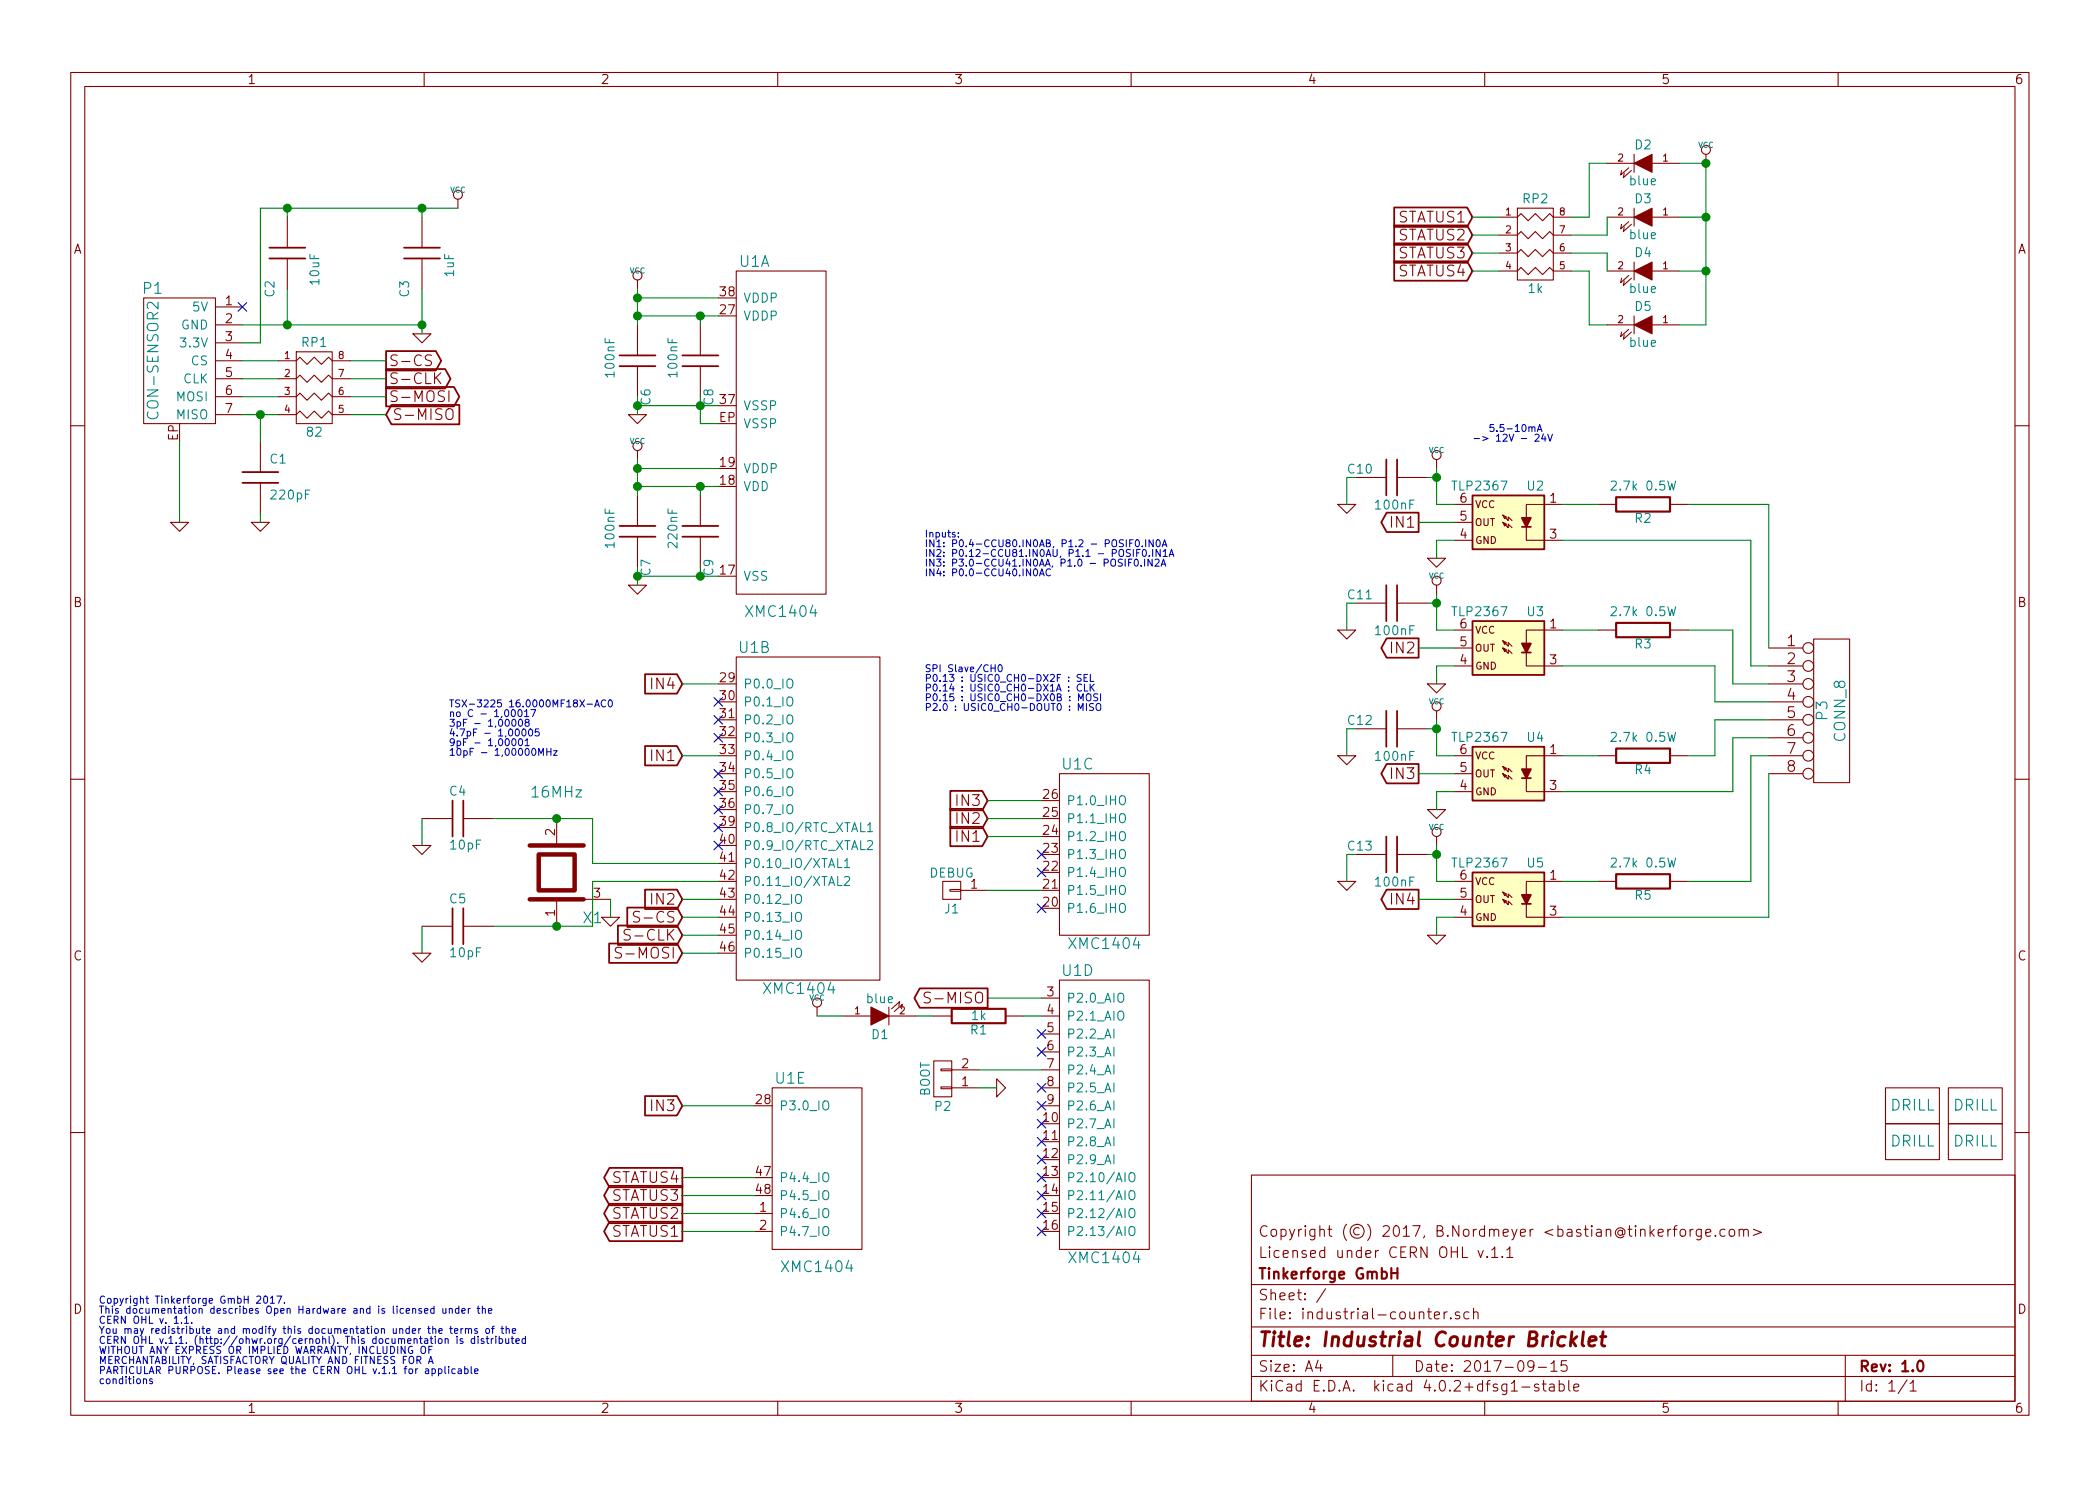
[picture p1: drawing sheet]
EESchema Schematic File Version 2
LIBS:tinkerforge
LIBS:power
LIBS:device
LIBS:transistors
LIBS:conn
LIBS:linear
LIBS:regul
LIBS:74xx
LIBS:cmos4000
LIBS:adc-dac
LIBS:memory
LIBS:xilinx
LIBS:microcontrollers
LIBS:dsp
LIBS:microchip
LIBS:analog_switches
LIBS:motorola
LIBS:texas
LIBS:intel
LIBS:audio
LIBS:interface
LIBS:digital-audio
LIBS:philips
LIBS:display
LIBS:cypress
LIBS:siliconi
LIBS:opto
LIBS:atmel
LIBS:contrib
LIBS:valves
EELAYER 25 0
EELAYER END
$Descr A4 11693 8268
encoding utf-8
Sheet 1 1
Title "Industrial Counter Bricklet"
Date "2017-09-15"
Rev "1.0"
Comp "Tinkerforge GmbH"
Comment1 "Licensed under CERN OHL v.1.1"
Comment2 "Copyright (©) 2017, B.Nordmeyer <bastian@tinkerforge.com>"
Comment3 ""
Comment4 ""
$EndDescr
Text Notes 550  7700 0    40   ~ 0
Copyright Tinkerforge GmbH 2017.\nThis documentation describes Open Hardware and is licensed under the\nCERN OHL v. 1.1.\nYou may redistribute and modify this documentation under the terms of the\nCERN OHL v.1.1. (http://ohwr.org/cernohl). This documentation is distributed\nWITHOUT ANY EXPRESS OR IMPLIED WARRANTY, INCLUDING OF\nMERCHANTABILITY, SATISFACTORY QUALITY AND FITNESS FOR A\nPARTICULAR PURPOSE. Please see the CERN OHL v.1.1 for applicable\nconditions\n
$Comp
L DRILL U6
U 1 1
P 10650 6150
F 0 "U6" H 10700 6200 60  0001 C CNN
F 1 "DRILL" H 10650 6150 60  0000 C CNN
F 2 "DRILL_NP" H 10650 6150 60  0001 C CNN
F 3 "" H 10650 6150 60  0001 C CNN
	1    10650 6150
	1    0    0    -1  
$EndComp
$Comp
L DRILL U7
U 1 1
P 10650 6350
F 0 "U7" H 10700 6400 60  0001 C CNN
F 1 "DRILL" H 10650 6350 60  0000 C CNN
F 2 "DRILL_NP" H 10650 6350 60  0001 C CNN
F 3 "" H 10650 6350 60  0001 C CNN
	1    10650 6350
	1    0    0    -1  
$EndComp
$Comp
L DRILL U9
U 1 1
P 11000 6350
F 0 "U9" H 11050 6400 60  0001 C CNN
F 1 "DRILL" H 11000 6350 60  0000 C CNN
F 2 "DRILL_NP" H 11000 6350 60  0001 C CNN
F 3 "" H 11000 6350 60  0001 C CNN
	1    11000 6350
	1    0    0    -1  
$EndComp
$Comp
L DRILL U8
U 1 1
P 11000 6150
F 0 "U8" H 11050 6200 60  0001 C CNN
F 1 "DRILL" H 11000 6150 60  0000 C CNN
F 2 "DRILL_NP" H 11000 6150 60  0001 C CNN
F 3 "" H 11000 6150 60  0001 C CNN
	1    11000 6150
	1    0    0    -1  
$EndComp
$Comp
L VCC #PWR01
U 1 1
P 2550 1150
F 0 "#PWR01" H 2550 1250 30  0001 C CNN
F 1 "VCC" H 2550 1250 30  0000 C CNN
F 2 "" H 2550 1150 60  0001 C CNN
F 3 "" H 2550 1150 60  0001 C CNN
	1    2550 1150
	1    0    0    -1  
$EndComp
$Comp
L CON-SENSOR2 P1
U 1 1
P 1000 2000
F 0 "P1" H 1150 2400 60  0000 C CNN
F 1 "CON-SENSOR2" V 1150 2000 60  0000 C CNN
F 2 "CON-SENSOR2" H 1000 2000 60  0001 C CNN
F 3 "" H 1000 2000 60  0001 C CNN
	1    1000 2000
	-1   0    0    -1  
$EndComp
$Comp
L C C2
U 1 1
P 1600 1400
F 0 "C2" V 1700 1550 50  0000 L CNN
F 1 "10uF" V 1450 1400 50  0000 L CNN
F 2 "C0805" H 1600 1400 60  0001 C CNN
F 3 "" H 1600 1400 60  0001 C CNN
	1    1600 1400
	-1   0    0    1   
$EndComp
$Comp
L C C3
U 1 1
P 2350 1400
F 0 "C3" V 2450 1550 50  0000 L CNN
F 1 "1uF" V 2200 1400 50  0000 L CNN
F 2 "C0603F" H 2350 1400 60  0001 C CNN
F 3 "" H 2350 1400 60  0001 C CNN
	1    2350 1400
	-1   0    0    1   
$EndComp
$Comp
L GND #PWR02
U 1 1
P 2350 1850
F 0 "#PWR02" H 2350 1850 30  0001 C CNN
F 1 "GND" H 2350 1780 30  0001 C CNN
F 2 "" H 2350 1850 60  0001 C CNN
F 3 "" H 2350 1850 60  0001 C CNN
	1    2350 1850
	1    0    0    -1  
$EndComp
$Comp
L XMC1XXX48 U1
U 2 1
P 4350 4550
F 0 "U1" H 4200 5500 60  0000 C CNN
F 1 "XMC1404" H 4450 3600 60  0000 C CNN
F 2 "kicad-libraries:QFN48-EP2" H 4500 5300 60  0001 C CNN
F 3 "" H 4500 5300 60  0000 C CNN
	2    4350 4550
	1    0    0    -1  
$EndComp
$Comp
L XMC1XXX48 U1
U 1 1
P 4350 2400
F 0 "U1" H 4200 3350 60  0000 C CNN
F 1 "XMC1404" H 4350 1400 60  0000 C CNN
F 2 "kicad-libraries:QFN48-EP2" H 4500 3150 60  0001 C CNN
F 3 "" H 4500 3150 60  0000 C CNN
	1    4350 2400
	1    0    0    -1  
$EndComp
$Comp
L XMC1XXX48 U1
U 5 1
P 4550 6450
F 0 "U1" H 4400 6900 60  0000 C CNN
F 1 "XMC1404" H 4550 5850 60  0000 C CNN
F 2 "kicad-libraries:QFN48-EP2" H 4700 7200 60  0001 C CNN
F 3 "" H 4700 7200 60  0000 C CNN
	5    4550 6450
	1    0    0    -1  
$EndComp
$Comp
L XMC1XXX48 U1
U 4 1
P 6150 6050
F 0 "U1" H 6000 6700 60  0000 C CNN
F 1 "XMC1404" H 6150 5100 60  0000 C CNN
F 2 "kicad-libraries:QFN48-EP2" H 6300 6800 60  0001 C CNN
F 3 "" H 6300 6800 60  0000 C CNN
	4    6150 6050
	1    0    0    -1  
$EndComp
$Comp
L XMC1XXX48 U1
U 3 1
P 6150 4750
F 0 "U1" H 6000 5250 60  0000 C CNN
F 1 "XMC1404" H 6150 4250 60  0000 C CNN
F 2 "kicad-libraries:QFN48-EP2" H 6300 5500 60  0001 C CNN
F 3 "" H 6300 5500 60  0000 C CNN
	3    6150 4750
	1    0    0    -1  
$EndComp
$Comp
L C C6
U 1 1
P 3550 2000
F 0 "C6" V 3600 1750 50  0000 L CNN
F 1 "100nF" V 3400 1900 50  0000 L CNN
F 2 "C0603F" H 3550 2000 60  0001 C CNN
F 3 "" H 3550 2000 60  0001 C CNN
	1    3550 2000
	1    0    0    -1  
$EndComp
$Comp
L C C8
U 1 1
P 3900 2000
F 0 "C8" V 3950 1750 50  0000 L CNN
F 1 "100nF" V 3750 1900 50  0000 L CNN
F 2 "C0603F" H 3900 2000 60  0001 C CNN
F 3 "" H 3900 2000 60  0001 C CNN
	1    3900 2000
	1    0    0    -1  
$EndComp
$Comp
L C C9
U 1 1
P 3900 2950
F 0 "C9" V 3950 2700 50  0000 L CNN
F 1 "220nF" V 3750 2850 50  0000 L CNN
F 2 "C0603F" H 3900 2950 60  0001 C CNN
F 3 "" H 3900 2950 60  0001 C CNN
	1    3900 2950
	1    0    0    -1  
$EndComp
$Comp
L C C7
U 1 1
P 3550 2950
F 0 "C7" V 3600 2700 50  0000 L CNN
F 1 "100nF" V 3400 2850 50  0000 L CNN
F 2 "C0603F" H 3550 2950 60  0001 C CNN
F 3 "" H 3550 2950 60  0001 C CNN
	1    3550 2950
	1    0    0    -1  
$EndComp
$Comp
L VCC #PWR03
U 1 1
P 3550 1600
F 0 "#PWR03" H 3550 1700 30  0001 C CNN
F 1 "VCC" H 3550 1700 30  0000 C CNN
F 2 "" H 3550 1600 60  0001 C CNN
F 3 "" H 3550 1600 60  0001 C CNN
	1    3550 1600
	1    0    0    -1  
$EndComp
$Comp
L VCC #PWR04
U 1 1
P 3550 2550
F 0 "#PWR04" H 3550 2650 30  0001 C CNN
F 1 "VCC" H 3550 2650 30  0000 C CNN
F 2 "" H 3550 2550 60  0001 C CNN
F 3 "" H 3550 2550 60  0001 C CNN
	1    3550 2550
	1    0    0    -1  
$EndComp
$Comp
L GND #PWR05
U 1 1
P 3550 2300
F 0 "#PWR05" H 3550 2300 30  0001 C CNN
F 1 "GND" H 3550 2230 30  0001 C CNN
F 2 "" H 3550 2300 60  0001 C CNN
F 3 "" H 3550 2300 60  0001 C CNN
	1    3550 2300
	1    0    0    -1  
$EndComp
$Comp
L GND #PWR06
U 1 1
P 3550 3250
F 0 "#PWR06" H 3550 3250 30  0001 C CNN
F 1 "GND" H 3550 3180 30  0001 C CNN
F 2 "" H 3550 3250 60  0001 C CNN
F 3 "" H 3550 3250 60  0001 C CNN
	1    3550 3250
	1    0    0    -1  
$EndComp
Text GLabel 2150 2000 2    60   Output ~ 0
S-CS
Text GLabel 2150 2100 2    60   Output ~ 0
S-CLK
Text GLabel 2150 2200 2    60   Output ~ 0
S-MOSI
Text GLabel 2150 2300 2    60   Input ~ 0
S-MISO
Text GLabel 3800 5100 0    60   Input ~ 0
S-CS
Text GLabel 3800 5200 0    60   Input ~ 0
S-CLK
Text GLabel 3800 5300 0    60   Input ~ 0
S-MOSI
Text GLabel 5500 5550 0    60   Output ~ 0
S-MISO
$Comp
L LED D5
U 1 1
P 9150 1800
F 0 "D5" H 9150 1900 50  0000 C CNN
F 1 "blue" H 9150 1700 50  0000 C CNN
F 2 "D0603E" H 9150 1800 50  0001 C CNN
F 3 "" H 9150 1800 50  0000 C CNN
	1    9150 1800
	-1   0    0    -1  
$EndComp
$Comp
L CONN_01X02 P2
U 1 1
P 5250 6000
F 0 "P2" H 5250 6150 50  0000 C CNN
F 1 "BOOT" V 5350 6000 50  0000 C CNN
F 2 "kicad-libraries:SolderJumper" H 5250 5900 50  0001 C CNN
F 3 "" H 5250 5900 50  0000 C CNN
	1    5250 6000
	-1   0    0    1   
$EndComp
$Comp
L R_PACK4 RP2
U 1 1
P 8550 1550
F 0 "RP2" H 8550 2000 50  0000 C CNN
F 1 "1k" H 8550 1500 50  0000 C CNN
F 2 "kicad-libraries:0603X4" H 8550 1550 50  0001 C CNN
F 3 "" H 8550 1550 50  0000 C CNN
	1    8550 1550
	1    0    0    -1  
$EndComp
$Comp
L VCC #PWR07
U 1 1
P 9500 900
F 0 "#PWR07" H 9500 1000 30  0001 C CNN
F 1 "VCC" H 9500 1000 30  0000 C CNN
F 2 "" H 9500 900 60  0001 C CNN
F 3 "" H 9500 900 60  0001 C CNN
	1    9500 900 
	-1   0    0    -1  
$EndComp
Text Notes 5150 3950 0    39   ~ 0
SPI Slave/CH0\nP0.13 : USIC0_CH0-DX2F : SEL\nP0.14 : USIC0_CH0-DX1A : CLK\nP0.15 : USIC0_CH0-DX0B : MOSI\nP2.0 : USIC0_CH0-DOUT0 : MISO
$Comp
L C C4
U 1 1
P 2550 4550
F 0 "C4" V 2400 4500 50  0000 L CNN
F 1 "10pF" V 2700 4500 50  0000 L CNN
F 2 "C0603F" H 2550 4550 60  0001 C CNN
F 3 "" H 2550 4550 60  0001 C CNN
	1    2550 4550
	0    1    1    0   
$EndComp
$Comp
L C C5
U 1 1
P 2550 5150
F 0 "C5" V 2400 5100 50  0000 L CNN
F 1 "10pF" V 2700 5100 50  0000 L CNN
F 2 "C0603F" H 2550 5150 60  0001 C CNN
F 3 "" H 2550 5150 60  0001 C CNN
	1    2550 5150
	0    1    1    0   
$EndComp
$Comp
L GND #PWR08
U 1 1
P 2350 5300
F 0 "#PWR08" H 2350 5300 30  0001 C CNN
F 1 "GND" H 2350 5230 30  0001 C CNN
F 2 "" H 2350 5300 60  0001 C CNN
F 3 "" H 2350 5300 60  0001 C CNN
	1    2350 5300
	1    0    0    -1  
$EndComp
$Comp
L CRYSTAL_3225 X1
U 1 1
P 3100 4850
F 0 "X1" V 2850 4650 60  0000 C CNN
F 1 "16MHz" V 3550 4850 60  0000 C CNN
F 2 "kicad-libraries:CRYSTAL_3225" H 3100 4850 60  0001 C CNN
F 3 "" H 3100 4850 60  0000 C CNN
	1    3100 4850
	0    -1   -1   0   
$EndComp
$Comp
L GND #PWR09
U 1 1
P 2350 4700
F 0 "#PWR09" H 2350 4700 30  0001 C CNN
F 1 "GND" H 2350 4630 30  0001 C CNN
F 2 "" H 2350 4700 60  0001 C CNN
F 3 "" H 2350 4700 60  0001 C CNN
	1    2350 4700
	1    0    0    -1  
$EndComp
$Comp
L GND #PWR010
U 1 1
P 3400 5100
F 0 "#PWR010" H 3400 5100 30  0001 C CNN
F 1 "GND" H 3400 5030 30  0001 C CNN
F 2 "" H 3400 5100 60  0001 C CNN
F 3 "" H 3400 5100 60  0001 C CNN
	1    3400 5100
	1    0    0    -1  
$EndComp
$Comp
L GND #PWR011
U 1 1
P 5550 6050
F 0 "#PWR011" H 5550 6050 30  0001 C CNN
F 1 "GND" H 5550 5980 30  0001 C CNN
F 2 "" H 5550 6050 60  0001 C CNN
F 3 "" H 5550 6050 60  0001 C CNN
	1    5550 6050
	0    -1   -1   0   
$EndComp
NoConn ~ 5800 6450
NoConn ~ 5800 6350
NoConn ~ 5800 6250
NoConn ~ 5800 6150
NoConn ~ 5800 6050
NoConn ~ 5800 5850
NoConn ~ 5800 5750
NoConn ~ 5800 4850
NoConn ~ 4000 3900
NoConn ~ 4000 4000
NoConn ~ 4000 4100
NoConn ~ 4000 4300
NoConn ~ 4000 4400
NoConn ~ 4000 4500
NoConn ~ 4000 4600
NoConn ~ 4000 4700
Text Notes 2500 4200 0    39   ~ 0
TSX-3225 16.0000MF18X-AC0\nno C - 1,00017\n3pF - 1,00008\n4.7pF - 1,00005\n9pF - 1,00001\n10pF - 1,00000MHz
NoConn ~ 1350 1700
Wire Wire Line
	1000 2450 1000 2900
Wire Wire Line
	2350 1800 1350 1800
Wire Wire Line
	1450 1900 1450 1150
Wire Wire Line
	2350 1600 2350 1850
Wire Wire Line
	1600 1800 1600 1600
Connection ~ 1600 1800
Wire Wire Line
	4000 2250 3550 2250
Wire Wire Line
	3550 2200 3550 2300
Wire Wire Line
	4000 1650 3550 1650
Wire Wire Line
	3550 1600 3550 1800
Wire Wire Line
	3900 2200 3900 2350
Connection ~ 3900 2250
Wire Wire Line
	3550 1750 4000 1750
Wire Wire Line
	3900 1750 3900 1800
Connection ~ 3550 1750
Connection ~ 3900 1750
Wire Wire Line
	3900 2350 4000 2350
Wire Wire Line
	3550 3200 4000 3200
Wire Wire Line
	3900 3200 3900 3150
Wire Wire Line
	3550 2700 4000 2700
Wire Wire Line
	3900 2700 3900 2750
Wire Wire Line
	3550 3150 3550 3250
Connection ~ 3900 3200
Wire Wire Line
	4000 2600 3550 2600
Wire Wire Line
	3550 2550 3550 2750
Connection ~ 3550 2700
Connection ~ 3900 2700
Connection ~ 3550 3200
Connection ~ 3550 2250
Connection ~ 3550 2600
Connection ~ 3550 1650
Connection ~ 2350 1800
Wire Wire Line
	1350 2000 1550 2000
Wire Wire Line
	1350 2100 1550 2100
Wire Wire Line
	1350 2200 1550 2200
Wire Wire Line
	1350 2300 1550 2300
Wire Wire Line
	1950 2300 2150 2300
Wire Wire Line
	1950 2200 2150 2200
Wire Wire Line
	1950 2100 2150 2100
Wire Wire Line
	1950 2000 2150 2000
Wire Wire Line
	3300 5150 3300 4900
Wire Wire Line
	3300 4800 4000 4800
Wire Wire Line
	3300 4550 3300 4800
Wire Wire Line
	3300 4900 4000 4900
Wire Wire Line
	2750 4550 3300 4550
Wire Wire Line
	2750 5150 3300 5150
Connection ~ 3100 5150
Connection ~ 3100 4550
Wire Wire Line
	2350 5300 2350 5150
Wire Wire Line
	2350 4700 2350 4550
Wire Wire Line
	3400 5100 3400 5000
Wire Wire Line
	9500 900  9500 1800
Wire Wire Line
	9500 1200 9350 1200
Wire Wire Line
	9500 1500 9350 1500
Connection ~ 9500 1200
Wire Wire Line
	9500 1800 9350 1800
Connection ~ 9500 1500
Wire Wire Line
	5450 6050 5550 6050
Wire Wire Line
	1350 1900 1450 1900
$Comp
L R_PACK4 RP1
U 1 1
P 1750 2350
F 0 "RP1" H 1750 2800 50  0000 C CNN
F 1 "82" H 1750 2300 50  0000 C CNN
F 2 "4X0402" H 1750 2350 50  0001 C CNN
F 3 "" H 1750 2350 50  0000 C CNN
	1    1750 2350
	1    0    0    -1  
$EndComp
$Comp
L C C1
U 1 1
P 1450 2650
F 0 "C1" H 1500 2750 50  0000 L CNN
F 1 "220pF" H 1500 2550 50  0000 L CNN
F 2 "C0402E" H 1450 2650 60  0001 C CNN
F 3 "" H 1450 2650 60  0000 C CNN
	1    1450 2650
	1    0    0    -1  
$EndComp
Wire Wire Line
	1450 2450 1450 2300
Connection ~ 1450 2300
$Comp
L GND #PWR012
U 1 1
P 1450 2900
F 0 "#PWR012" H 1450 2900 30  0001 C CNN
F 1 "GND" H 1450 2830 30  0001 C CNN
F 2 "" H 1450 2900 60  0001 C CNN
F 3 "" H 1450 2900 60  0001 C CNN
	1    1450 2900
	1    0    0    -1  
$EndComp
$Comp
L GND #PWR013
U 1 1
P 1000 2900
F 0 "#PWR013" H 1000 2900 30  0001 C CNN
F 1 "GND" H 1000 2830 30  0001 C CNN
F 2 "" H 1000 2900 60  0001 C CNN
F 3 "" H 1000 2900 60  0001 C CNN
	1    1000 2900
	1    0    0    -1  
$EndComp
Wire Wire Line
	1450 2850 1450 2900
Wire Wire Line
	1450 1150 2550 1150
Wire Wire Line
	2350 1200 2350 1150
Connection ~ 2350 1150
Wire Wire Line
	1600 1200 1600 1150
Connection ~ 1600 1150
NoConn ~ 5800 6850
$Comp
L CONN_8 P3
U 1 1
P 10200 3950
F 0 "P3" V 10150 3950 60  0000 C CNN
F 1 "CONN_8" V 10250 3950 60  0000 C CNN
F 2 "OQ_8P" H 10200 4050 60  0001 C CNN
F 3 "" H 10200 4050 60  0000 C CNN
	1    10200 3950
	1    0    0    -1  
$EndComp
$Comp
L TLP2361 U2
U 1 1
P 8400 2900
F 0 "U2" H 8200 3100 50  0000 L CNN
F 1 "TLP2367" H 8400 3100 50  0000 L CNN
F 2 "SO-5" H 8200 2700 50  0001 L CIN
F 3 "" H 8400 2900 50  0000 L CNN
	1    8400 2900
	-1   0    0    -1  
$EndComp
$Comp
L VCC #PWR014
U 1 1
P 8000 2600
F 0 "#PWR014" H 8000 2700 30  0001 C CNN
F 1 "VCC" H 8000 2700 30  0000 C CNN
F 2 "" H 8000 2600 60  0001 C CNN
F 3 "" H 8000 2600 60  0001 C CNN
	1    8000 2600
	1    0    0    -1  
$EndComp
Text Notes 8200 2450 0    39   ~ 0
   5.5-10mA\n-> 12V - 24V
$Comp
L C C10
U 1 1
P 7750 2650
F 0 "C10" V 7800 2400 50  0000 L CNN
F 1 "100nF" V 7600 2550 50  0000 L CNN
F 2 "C0603F" H 7750 2650 60  0001 C CNN
F 3 "" H 7750 2650 60  0001 C CNN
	1    7750 2650
	0    1    -1   0   
$EndComp
$Comp
L GND #PWR015
U 1 1
P 7500 2800
F 0 "#PWR015" H 7500 2800 30  0001 C CNN
F 1 "GND" H 7500 2730 30  0001 C CNN
F 2 "" H 7500 2800 60  0001 C CNN
F 3 "" H 7500 2800 60  0001 C CNN
	1    7500 2800
	1    0    0    -1  
$EndComp
Wire Wire Line
	7500 2800 7500 2650
Wire Wire Line
	7500 2650 7550 2650
Wire Wire Line
	8000 2600 8000 2800
Wire Wire Line
	8000 2650 7950 2650
Wire Wire Line
	8000 2800 8100 2800
Connection ~ 8000 2650
$Comp
L GND #PWR016
U 1 1
P 8000 3100
F 0 "#PWR016" H 8000 3100 30  0001 C CNN
F 1 "GND" H 8000 3030 30  0001 C CNN
F 2 "" H 8000 3100 60  0001 C CNN
F 3 "" H 8000 3100 60  0001 C CNN
	1    8000 3100
	1    0    0    -1  
$EndComp
Wire Wire Line
	8100 3000 8000 3000
Wire Wire Line
	8000 3000 8000 3100
Text GLabel 7900 2900 0    60   Output ~ 0
IN1
Wire Wire Line
	7900 2900 8100 2900
$Comp
L TLP2361 U3
U 1 1
P 8400 3600
F 0 "U3" H 8200 3800 50  0000 L CNN
F 1 "TLP2367" H 8400 3800 50  0000 L CNN
F 2 "SO-5" H 8200 3400 50  0001 L CIN
F 3 "" H 8400 3600 50  0000 L CNN
	1    8400 3600
	-1   0    0    -1  
$EndComp
$Comp
L VCC #PWR017
U 1 1
P 8000 3300
F 0 "#PWR017" H 8000 3400 30  0001 C CNN
F 1 "VCC" H 8000 3400 30  0000 C CNN
F 2 "" H 8000 3300 60  0001 C CNN
F 3 "" H 8000 3300 60  0001 C CNN
	1    8000 3300
	1    0    0    -1  
$EndComp
$Comp
L C C11
U 1 1
P 7750 3350
F 0 "C11" V 7800 3100 50  0000 L CNN
F 1 "100nF" V 7600 3250 50  0000 L CNN
F 2 "C0603F" H 7750 3350 60  0001 C CNN
F 3 "" H 7750 3350 60  0001 C CNN
	1    7750 3350
	0    1    -1   0   
$EndComp
$Comp
L GND #PWR018
U 1 1
P 7500 3500
F 0 "#PWR018" H 7500 3500 30  0001 C CNN
F 1 "GND" H 7500 3430 30  0001 C CNN
F 2 "" H 7500 3500 60  0001 C CNN
F 3 "" H 7500 3500 60  0001 C CNN
	1    7500 3500
	1    0    0    -1  
$EndComp
Wire Wire Line
	7500 3500 7500 3350
Wire Wire Line
	7500 3350 7550 3350
Wire Wire Line
	8000 3300 8000 3500
Wire Wire Line
	8000 3350 7950 3350
Wire Wire Line
	8000 3500 8100 3500
Connection ~ 8000 3350
$Comp
L GND #PWR019
U 1 1
P 8000 3800
F 0 "#PWR019" H 8000 3800 30  0001 C CNN
F 1 "GND" H 8000 3730 30  0001 C CNN
F 2 "" H 8000 3800 60  0001 C CNN
F 3 "" H 8000 3800 60  0001 C CNN
	1    8000 3800
	1    0    0    -1  
$EndComp
Wire Wire Line
	8100 3700 8000 3700
Wire Wire Line
	8000 3700 8000 3800
Text GLabel 7900 3600 0    60   Output ~ 0
IN2
Wire Wire Line
	7900 3600 8100 3600
$Comp
L TLP2361 U4
U 1 1
P 8400 4300
F 0 "U4" H 8200 4500 50  0000 L CNN
F 1 "TLP2367" H 8400 4500 50  0000 L CNN
F 2 "SO-5" H 8200 4100 50  0001 L CIN
F 3 "" H 8400 4300 50  0000 L CNN
	1    8400 4300
	-1   0    0    -1  
$EndComp
$Comp
L VCC #PWR020
U 1 1
P 8000 4000
F 0 "#PWR020" H 8000 4100 30  0001 C CNN
F 1 "VCC" H 8000 4100 30  0000 C CNN
F 2 "" H 8000 4000 60  0001 C CNN
F 3 "" H 8000 4000 60  0001 C CNN
	1    8000 4000
	1    0    0    -1  
$EndComp
$Comp
L C C12
U 1 1
P 7750 4050
F 0 "C12" V 7800 3800 50  0000 L CNN
F 1 "100nF" V 7600 3950 50  0000 L CNN
F 2 "C0603F" H 7750 4050 60  0001 C CNN
F 3 "" H 7750 4050 60  0001 C CNN
	1    7750 4050
	0    1    -1   0   
$EndComp
$Comp
L GND #PWR021
U 1 1
P 7500 4200
F 0 "#PWR021" H 7500 4200 30  0001 C CNN
F 1 "GND" H 7500 4130 30  0001 C CNN
F 2 "" H 7500 4200 60  0001 C CNN
F 3 "" H 7500 4200 60  0001 C CNN
	1    7500 4200
	1    0    0    -1  
$EndComp
Wire Wire Line
	7500 4200 7500 4050
Wire Wire Line
	7500 4050 7550 4050
Wire Wire Line
	8000 4000 8000 4200
Wire Wire Line
	8000 4050 7950 4050
Wire Wire Line
	8000 4200 8100 4200
Connection ~ 8000 4050
$Comp
L GND #PWR022
U 1 1
P 8000 4500
F 0 "#PWR022" H 8000 4500 30  0001 C CNN
F 1 "GND" H 8000 4430 30  0001 C CNN
F 2 "" H 8000 4500 60  0001 C CNN
F 3 "" H 8000 4500 60  0001 C CNN
	1    8000 4500
	1    0    0    -1  
$EndComp
Wire Wire Line
	8100 4400 8000 4400
Wire Wire Line
	8000 4400 8000 4500
Text GLabel 7900 4300 0    60   Output ~ 0
IN3
Wire Wire Line
	7900 4300 8100 4300
$Comp
L TLP2361 U5
U 1 1
P 8400 5000
F 0 "U5" H 8200 5200 50  0000 L CNN
F 1 "TLP2367" H 8400 5200 50  0000 L CNN
F 2 "SO-5" H 8200 4800 50  0001 L CIN
F 3 "" H 8400 5000 50  0000 L CNN
	1    8400 5000
	-1   0    0    -1  
$EndComp
$Comp
L VCC #PWR023
U 1 1
P 8000 4700
F 0 "#PWR023" H 8000 4800 30  0001 C CNN
F 1 "VCC" H 8000 4800 30  0000 C CNN
F 2 "" H 8000 4700 60  0001 C CNN
F 3 "" H 8000 4700 60  0001 C CNN
	1    8000 4700
	1    0    0    -1  
$EndComp
$Comp
L C C13
U 1 1
P 7750 4750
F 0 "C13" V 7800 4500 50  0000 L CNN
F 1 "100nF" V 7600 4650 50  0000 L CNN
F 2 "C0603F" H 7750 4750 60  0001 C CNN
F 3 "" H 7750 4750 60  0001 C CNN
	1    7750 4750
	0    1    -1   0   
$EndComp
$Comp
L GND #PWR024
U 1 1
P 7500 4900
F 0 "#PWR024" H 7500 4900 30  0001 C CNN
F 1 "GND" H 7500 4830 30  0001 C CNN
F 2 "" H 7500 4900 60  0001 C CNN
F 3 "" H 7500 4900 60  0001 C CNN
	1    7500 4900
	1    0    0    -1  
$EndComp
Wire Wire Line
	7500 4900 7500 4750
Wire Wire Line
	7500 4750 7550 4750
Wire Wire Line
	8000 4700 8000 4900
Wire Wire Line
	8000 4750 7950 4750
Wire Wire Line
	8000 4900 8100 4900
Connection ~ 8000 4750
$Comp
L GND #PWR025
U 1 1
P 8000 5200
F 0 "#PWR025" H 8000 5200 30  0001 C CNN
F 1 "GND" H 8000 5130 30  0001 C CNN
F 2 "" H 8000 5200 60  0001 C CNN
F 3 "" H 8000 5200 60  0001 C CNN
	1    8000 5200
	1    0    0    -1  
$EndComp
Wire Wire Line
	8100 5100 8000 5100
Wire Wire Line
	8000 5100 8000 5200
Text GLabel 7900 5000 0    60   Output ~ 0
IN4
Wire Wire Line
	7900 5000 8100 5000
$Comp
L R R2
U 1 1
P 9150 2800
F 0 "R2" V 9230 2800 50  0000 C CNN
F 1 "2.7k 0.5W" V 9050 2800 50  0000 C CNN
F 2 "R1210" H 9150 2800 60  0001 C CNN
F 3 "" H 9150 2800 60  0000 C CNN
	1    9150 2800
	0    1    1    0   
$EndComp
$Comp
L R R3
U 1 1
P 9150 3500
F 0 "R3" V 9230 3500 50  0000 C CNN
F 1 "2.7k 0.5W" V 9050 3500 50  0000 C CNN
F 2 "R1210" H 9150 3500 60  0001 C CNN
F 3 "" H 9150 3500 60  0000 C CNN
	1    9150 3500
	0    1    1    0   
$EndComp
$Comp
L R R4
U 1 1
P 9150 4200
F 0 "R4" V 9230 4200 50  0000 C CNN
F 1 "2.7k 0.5W" V 9050 4200 50  0000 C CNN
F 2 "R1210" H 9150 4200 60  0001 C CNN
F 3 "" H 9150 4200 60  0000 C CNN
	1    9150 4200
	0    1    1    0   
$EndComp
$Comp
L R R5
U 1 1
P 9150 4900
F 0 "R5" V 9230 4900 50  0000 C CNN
F 1 "2.7k 0.5W" V 9050 4900 50  0000 C CNN
F 2 "R1210" H 9150 4900 60  0001 C CNN
F 3 "" H 9150 4900 60  0000 C CNN
	1    9150 4900
	0    1    1    0   
$EndComp
Wire Wire Line
	8700 2800 8900 2800
Wire Wire Line
	9400 2800 9850 2800
Wire Wire Line
	9850 2800 9850 3600
Wire Wire Line
	9850 3700 9750 3700
Wire Wire Line
	9750 3700 9750 3000
Wire Wire Line
	9750 3000 8700 3000
Wire Wire Line
	8700 3500 8900 3500
Wire Wire Line
	9400 3500 9650 3500
Wire Wire Line
	9650 3500 9650 3800
Wire Wire Line
	9650 3800 9850 3800
Wire Wire Line
	9850 3900 9550 3900
Wire Wire Line
	9550 3900 9550 3700
Wire Wire Line
	9550 3700 8700 3700
Wire Wire Line
	8700 4200 8900 4200
Wire Wire Line
	9400 4200 9550 4200
Wire Wire Line
	9550 4200 9550 4000
Wire Wire Line
	9550 4000 9850 4000
Wire Wire Line
	9850 4100 9650 4100
Wire Wire Line
	9650 4100 9650 4400
Wire Wire Line
	9650 4400 8700 4400
Wire Wire Line
	9850 4200 9750 4200
Wire Wire Line
	9750 4200 9750 4900
Wire Wire Line
	9750 4900 9400 4900
Wire Wire Line
	8900 4900 8700 4900
Wire Wire Line
	8700 5100 9850 5100
Wire Wire Line
	9850 5100 9850 4300
Text GLabel 3800 3800 0    60   Input ~ 0
IN4
Text GLabel 3800 6150 0    60   Input ~ 0
IN3
Text GLabel 3800 5000 0    60   Input ~ 0
IN2
Text GLabel 3800 4200 0    60   Input ~ 0
IN1
$Comp
L LED D4
U 1 1
P 9150 1500
F 0 "D4" H 9150 1600 50  0000 C CNN
F 1 "blue" H 9150 1400 50  0000 C CNN
F 2 "D0603E" H 9150 1500 50  0001 C CNN
F 3 "" H 9150 1500 50  0000 C CNN
	1    9150 1500
	-1   0    0    -1  
$EndComp
$Comp
L LED D3
U 1 1
P 9150 1200
F 0 "D3" H 9150 1300 50  0000 C CNN
F 1 "blue" H 9150 1100 50  0000 C CNN
F 2 "D0603E" H 9150 1200 50  0001 C CNN
F 3 "" H 9150 1200 50  0000 C CNN
	1    9150 1200
	-1   0    0    -1  
$EndComp
$Comp
L LED D2
U 1 1
P 9150 900
F 0 "D2" H 9150 1000 50  0000 C CNN
F 1 "blue" H 9150 800 50  0000 C CNN
F 2 "D0603E" H 9150 900 50  0001 C CNN
F 3 "" H 9150 900 50  0000 C CNN
	1    9150 900 
	-1   0    0    -1  
$EndComp
Wire Wire Line
	9350 900  9500 900 
Wire Wire Line
	8750 1200 8850 1200
Wire Wire Line
	8850 1200 8850 900 
Wire Wire Line
	8850 900  8950 900 
Wire Wire Line
	8750 1300 8950 1300
Wire Wire Line
	8950 1300 8950 1200
Wire Wire Line
	8750 1400 8950 1400
Wire Wire Line
	8950 1400 8950 1500
Wire Wire Line
	8850 1500 8750 1500
Wire Wire Line
	8850 1500 8850 1800
Wire Wire Line
	8850 1800 8950 1800
Text GLabel 8200 1200 0    60   Input ~ 0
STATUS1
Text GLabel 8200 1300 0    60   Input ~ 0
STATUS2
Text GLabel 8200 1400 0    60   Input ~ 0
STATUS3
Text GLabel 8200 1500 0    60   Input ~ 0
STATUS4
Wire Wire Line
	8200 1200 8350 1200
Wire Wire Line
	8200 1300 8350 1300
Wire Wire Line
	8200 1400 8350 1400
Wire Wire Line
	8200 1500 8350 1500
Connection ~ 9500 900 
$Comp
L LED D1
U 1 1
P 4900 5650
F 0 "D1" H 4900 5750 50  0000 C CNN
F 1 "blue" H 4900 5550 50  0000 C CNN
F 2 "D0603E" H 4900 5650 50  0001 C CNN
F 3 "" H 4900 5650 50  0000 C CNN
	1    4900 5650
	1    0    0    1   
$EndComp
$Comp
L R R1
U 1 1
P 5450 5650
F 0 "R1" V 5530 5650 50  0000 C CNN
F 1 "1k" V 5450 5650 50  0000 C CNN
F 2 "R0603F" H 5450 5650 60  0001 C CNN
F 3 "" H 5450 5650 60  0000 C CNN
	1    5450 5650
	0    1    1    0   
$EndComp
$Comp
L VCC #PWR026
U 1 1
P 4550 5650
F 0 "#PWR026" H 4550 5750 30  0001 C CNN
F 1 "VCC" H 4550 5750 30  0000 C CNN
F 2 "" H 4550 5650 60  0001 C CNN
F 3 "" H 4550 5650 60  0001 C CNN
	1    4550 5650
	1    0    0    -1  
$EndComp
Wire Wire Line
	4550 5650 4700 5650
Wire Wire Line
	5100 5650 5200 5650
Text GLabel 3800 6850 0    60   Output ~ 0
STATUS1
Text GLabel 3800 6750 0    60   Output ~ 0
STATUS2
Text GLabel 3800 6650 0    60   Output ~ 0
STATUS3
Text GLabel 3800 6550 0    60   Output ~ 0
STATUS4
Wire Wire Line
	3800 5000 4000 5000
Wire Wire Line
	3800 4200 4000 4200
Wire Wire Line
	3800 3800 4000 3800
Wire Wire Line
	3800 6150 4200 6150
Wire Wire Line
	3800 5100 4000 5100
Wire Wire Line
	4000 5200 3800 5200
Wire Wire Line
	3800 5300 4000 5300
Wire Wire Line
	5500 5550 5800 5550
Wire Wire Line
	5700 5650 5800 5650
Wire Wire Line
	5450 5950 5800 5950
Text GLabel 5500 4650 0    60   Input ~ 0
IN1
Text GLabel 5500 4550 0    60   Input ~ 0
IN2
Wire Wire Line
	5500 4550 5800 4550
Wire Wire Line
	5800 4650 5500 4650
Text GLabel 5500 4450 0    60   Input ~ 0
IN3
Wire Wire Line
	5500 4450 5800 4450
Wire Wire Line
	3800 6850 4200 6850
Wire Wire Line
	4200 6750 3800 6750
Wire Wire Line
	3800 6650 4200 6650
Wire Wire Line
	4200 6550 3800 6550
$Comp
L CONN_01X01 J1
U 1 1
P 5300 4950
F 0 "J1" H 5300 5050 50  0000 C CNN
F 1 "DEBUG" H 5300 4850 50  0000 C CNN
F 2 "kicad-libraries:DEBUG_PAD" H 5300 4950 50  0001 C CNN
F 3 "" H 5300 4950 50  0001 C CNN
	1    5300 4950
	-1   0    0    1   
$EndComp
Wire Wire Line
	5500 4950 5800 4950
NoConn ~ 5800 4750
NoConn ~ 5800 5050
NoConn ~ 5800 6750
NoConn ~ 5800 6650
NoConn ~ 5800 6550
Text Notes 5150 3200 0    39   ~ 0
Inputs:\nIN1: P0.4-CCU80.IN0AB, P1.2 - POSIF0.IN0A\nIN2: P0.12-CCU81.IN0AU, P1.1 - POSIF0.IN1A\nIN3: P3.0-CCU41.IN0AA, P1.0 - POSIF0.IN2A\nIN4: P0.0-CCU40.IN0AC
$EndSCHEMATC
